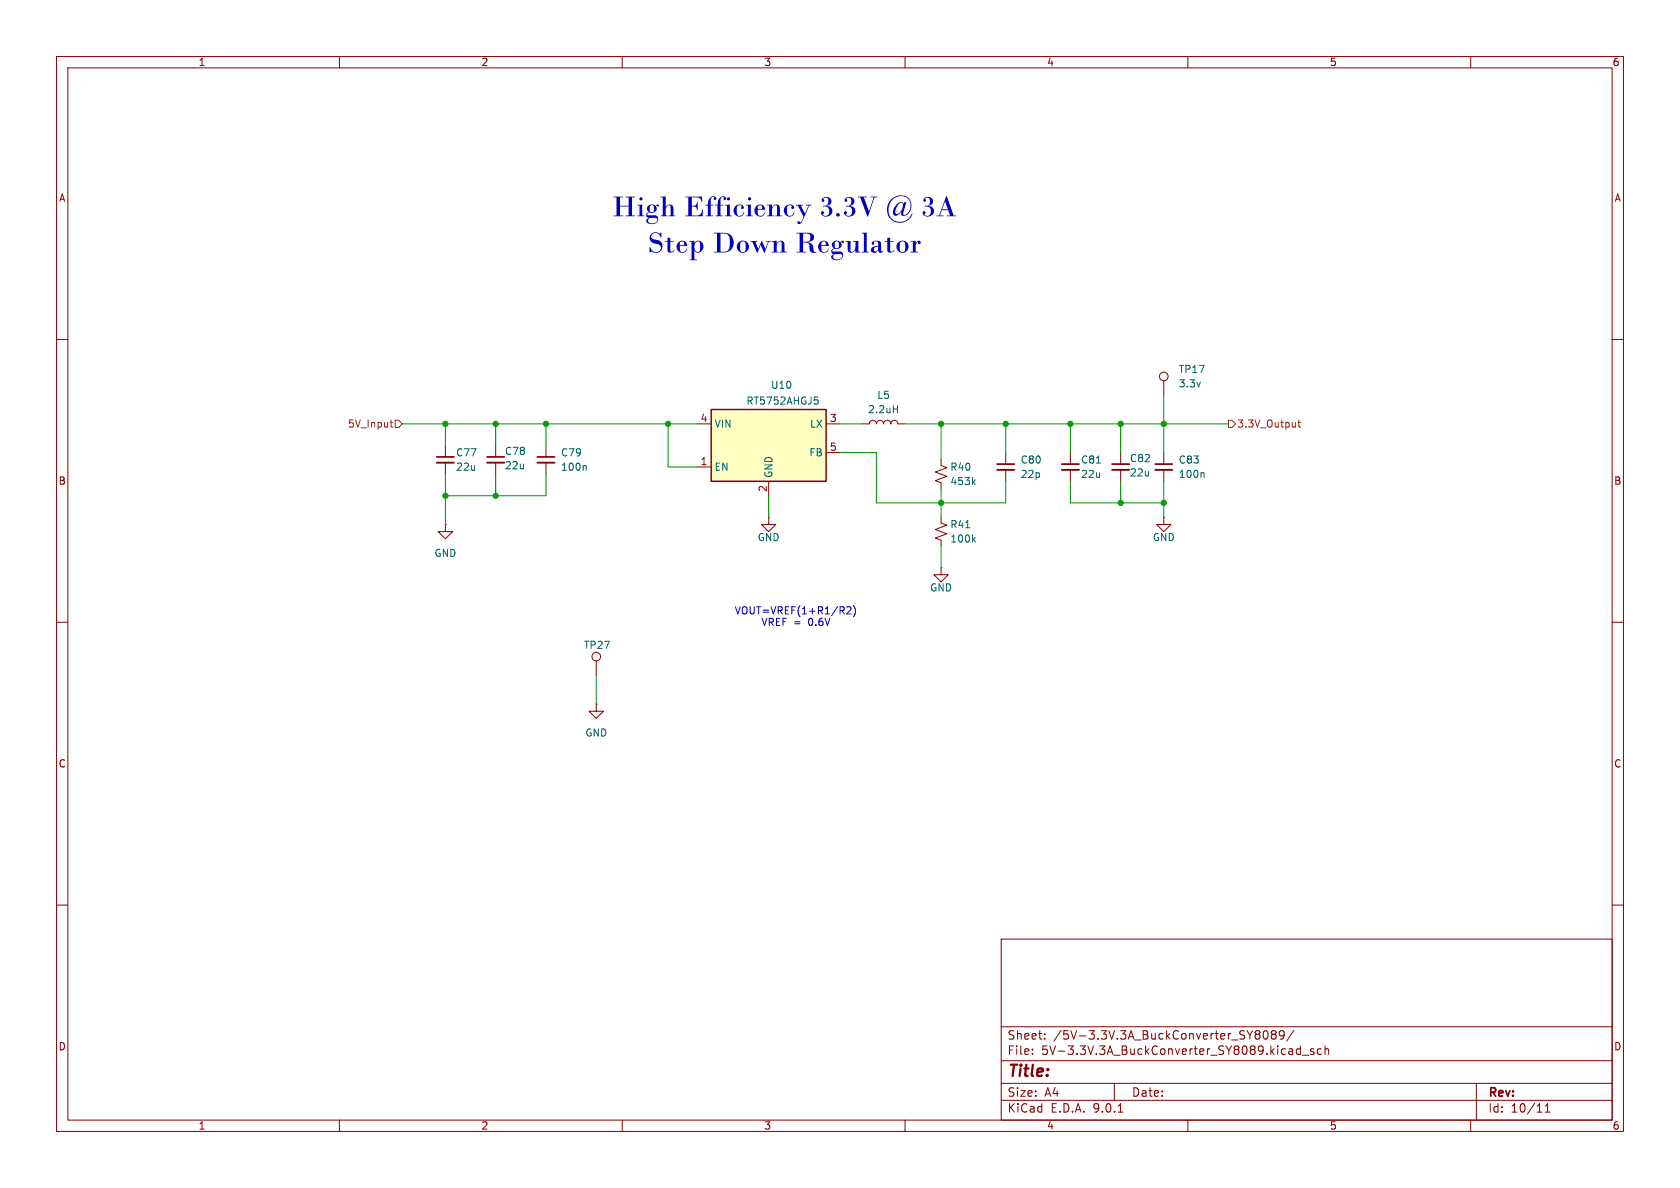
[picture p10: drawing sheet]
<svg xmlns="http://www.w3.org/2000/svg" width="297mm" height="210mm" viewBox="0 0 297 210" stroke-linecap="round" stroke-linejoin="round" font-family="sans-serif">
<g fill="none" stroke="#840000" stroke-width=".18">
<path d="M10 10h277v190h-277zM12 12h273v186h-273zM60 10v2M110 10v2M160 10v2M210 10v2M260 10v2M10 60h2M285 60h2M10 110h2M285 110h2M10 160h2"/>
<path d="M177 166h108v32h-108zM285 160h2M60 198v2M110 198v2M160 198v2M177 194.5h108M177 191.5h108M177 187.5h108M177 181.5h108M182.5 186.3v.1M182.5 185.5v.1M184.7 183.6v.1"/>
<path d="M184.7 182.8v.1M197 191.5v3M197.7 196.6h.8M210 198v2M222.2 182.2l.4 .1 .1 .2-.2 .3M222.2 182.8h.3M222.5 182.8l.2 .2v.4l-.1 .2-.4 .1M223.5 182.3l.2-.1a.81 .81 0 0 1 .6 .6 .81 .81 0 0 1-.3 .8l-.2 .1a.81 .81 0 0 1-.3-1.4zM225 182.8l-.3-.2 .3-.4 .5 .1 .1 .2-.3 .3M225 182.8h.3M225 182.8l-.3 .3v.3l.3 .3 .5-.1 .1-.2-.1-.4-.2-.2M227 182.8l-.3 .3h-.2l-.3-.3 .1-.5 .4-.1 .3 .1a.99 .99 0 0 1-.4 1.4h-.3"/>
<path d="M228.7 182.1l-1.2 2M229.9 184.9v1.5M229.9 185.5l-.4-.1-.3 .3v.4l.1 .2h.6M230.2 186.5h1.2M232.2 185.5l-.3-.1-.2 .2v.2l.5 .2v.3h-.5M233.6 185.5l-.4-.1-.3 .3v.4l.1 .2h.6M234.2 185.5l.3-.1 .3 .1 .1 .9M234.2 184.9v1.5M260 198v2M261 191.5v6.5M273.2 196.6h.8M273.2 195.5l.4-.4v1.5"/>
</g>
<path d="M125.7 72.4h20.3v12.7h-20.3z" fill="#ffffc2"/>
<path d="M125.7 72.4h20.3v12.7h-20.3z" fill="none" stroke="#840000" stroke-width=".25"/>
<g fill="none" stroke="#840000" stroke-width=".18">
<path d="M78.7 78.7v2.1M87.6 78.7v2.1M96.5 78.7v2.1M123.2 74.9h2.5M146 74.9h2.6M152.4 74.9h1.3a.64 .64 0 0 1 .6-.6 .64 .64 0 0 1 .6 .6 .64 .64 0 0 1 .7-.6 .64 .64 0 0 1 .6 .6 .64 .64 0 0 1 .6-.6 .64 .64 0 0 1 .7 .6 .64 .64 0 0 1 .6-.6 .64 .64 0 0 1 .6 .6h1.3M205.7 67.3v2.6M78.7 92.7v1.3h1.3l-1.3 1.3-1.2-1.3h1.2M78.7 92.7h.1M78.7 81.8v2M87.6 81.8v2M96.5 81.8v2"/>
<path d="M123.2 82.6h2.5M135.9 91.4v1.3h1.3l-1.3 1.3-1.3-1.3h1.3M135.9 91.4h.1M135.9 85.1v2.5M146 80h2.6M166.4 91.4v1.1l1 .3-2 .8 2 .8-2 .7 1 .4v1M166.4 81.3v1l1 .4-2 .7 2 .8-2 .8 1 .3v1.1M177.8 80v2M177.8 83.1v2M189.2 80v2M189.2 83.1v2M198.1 80v2"/>
<path d="M198.1 83.1v2M205.7 91.4v1.3h1.3l-1.3 1.3-1.2-1.3h1.2M205.7 91.4h.1M205.7 80v2M205.7 83.1v2M105.4 116.8v2.6M166.4 100.3v1.3h1.2l-1.2 1.3-1.3-1.3h1.3M166.4 100.3h.1M105.4 124.5v1.2h1.3l-1.3 1.3-1.3-1.3h1.3M105.4 124.5h.1"/>
<circle cx="205.7" cy="66.5" r=".76"/>
<circle cx="105.4" cy="116.1" r=".76"/>
</g>
<path d="M144 70.2h.6M144.1 70.7h.3l.3 .2-.2 .5h-.4M157.9 72.3h.8M158.7 71.7v1.3M103.5 82.3l.1 .2v.6M170.7 93.3h.8M172.1 95.3l.3 .5M172.1 85.2l.3 .5M172.4 95l-.5 .5M172.4 84.8l-.5 .5M193.8 81.9h.8M212.7 83.6l.2 .1v.7" fill="none" stroke="#006464" stroke-width=".18"/>
<path d="M77.2 80.8h3.1M86.1 80.8h3.1M95 80.8h3M176.3 82h3M187.7 82h3.1M196.6 82h3M204.2 82h3.1" fill="none" stroke="#840000" stroke-width=".3"/>
<path d="M77.2 81.8h3.1M86.1 81.8h3.1M95 81.8h3M176.3 83.1h3M187.7 83.1h3.1M196.6 83.1h3M204.2 83.1h3.1" fill="none" stroke="#840000" stroke-width=".33"/>
<path d="M69 74.7h.4M69.1 74.2v1.1l.3 .2M69.8 74.3h.7l.6 .6-.6 .7h-.7zM217.2 74.3h.6l.6 .6-.6 .7h-.6zM229.4 74.7h.5M229.6 74.2v1.1l.3 .2" fill="none" stroke="#725600" stroke-width=".18"/>
<g fill="none" stroke="#009600" stroke-width=".18">
<path d="M71.1 74.9h52.1M78.7 74.9v3.8M87.6 74.9v3.8M96.5 74.9v3.8M118.1 74.9v7.7h5.1M148.6 74.9h3.8M160 74.9h57.2M166.4 74.9v6.4M177.8 74.9v5.1M189.2 74.9v5.1M198.1 74.9v5.1M205.7 69.9v10.1"/>
<path d="M78.7 83.8v8.9M87.6 83.8v3.8M96.5 83.8v3.8h-17.8M135.9 87.6v3.8M148.6 80h6.3v8.9h22.9v-3.8M166.4 86.4v5M166.4 96.5v3.8M189.2 85.1v3.8h16.5M198.1 85.1v3.8M205.7 85.1v6.3M105.4 119.4v5.1"/>
</g>
<path d="M148.8 107.9l.4 .6M149.1 107.3l.1 .2-.1 .4M149.7 107.4l.5-.1 .3 .3-.8 .9h.8M150.9 107.1a1.46 1.46 0 0 1 0 1.9" fill="none" stroke="#0000c2" stroke-width=".18"/>
<g fill="#009600" stroke="#009600" stroke-width=".18">
<circle cx="96.5" cy="74.9" r=".46"/>
<circle cx="118.1" cy="74.9" r=".46"/>
<circle cx="87.6" cy="87.6" r=".46"/>
<circle cx="78.7" cy="87.6" r=".46"/>
<circle cx="78.7" cy="74.9" r=".46"/>
<circle cx="87.6" cy="74.9" r=".46"/>
<circle cx="198.1" cy="88.9" r=".46"/>
<circle cx="205.7" cy="88.9" r=".46"/>
<circle cx="198.1" cy="74.9" r=".46"/>
<circle cx="189.2" cy="74.9" r=".46"/>
<circle cx="205.7" cy="74.9" r=".46"/>
<circle cx="177.8" cy="74.9" r=".46"/>
<circle cx="166.4" cy="74.9" r=".46"/>
<circle cx="166.4" cy="88.9" r=".46"/>
</g>
<g font-size="5.3" fill="#0000c2">
<text x="108.2" y="39.9">High Efficiency 3.3V@3A</text>
<text x="114.5" y="46.3">StepDown Regulator</text>
</g>
<text font-size="2.8" fill="#840000" x="178" y="190.9">Title:</text>
<g font-size="2.1" fill="#840000">
<text x="178" y="184">Sheet:</text>
<text x="186.2" y="184">/5V-3.3V.3A_BuckConverter_SY8089/</text>
<text x="178" y="186.7">File:</text>
<text x="184.1" y="186.7">5V-3.3V.3A_BuckConverter_SY8089.kicad_sch</text>
<text x="178" y="196.9">KiCad</text>
<text x="178" y="194.1">Size:</text>
<text x="184.7" y="194.1">A4</text>
<text x="185.7" y="196.9">E.D.A.</text>
<text x="193.3" y="196.9">9.0.1</text>
<text x="200" y="194.1">Date:</text>
<text x="263" y="194.3">Rev:</text>
<text x="263" y="196.9">Id:</text>
<text x="267.1" y="196.9">10/11</text>
</g>
<g font-size="1.8" fill="#840000">
<text x="35" y="11.9">1</text>
<text x="85" y="11.9">2</text>
<text x="135" y="11.9">3</text>
<text x="185" y="11.9">4</text>
<text x="235" y="11.9">5</text>
<text x="285" y="11.9">6</text>
<text x="10.3" y="35.9">A</text>
<text x="285.3" y="35.9">A</text>
<text x="10.3" y="85.9">B</text>
<text x="285.3" y="85.9">B</text>
<text x="10.3" y="135.9">C</text>
<text x="285.3" y="135.9">C</text>
<text x="10.3" y="185.9">D</text>
<text x="285.3" y="185.9">D</text>
<text x="35" y="199.9">1</text>
<text x="85" y="199.9">2</text>
<text x="135" y="199.9">3</text>
<text x="185" y="199.9">4</text>
<text x="235" y="199.9">5</text>
<text x="285" y="199.9">6</text>
</g>
<g font-size="1.8" fill="#006464">
<text x="131.9" y="71.7">RT5752AHGJ5</text>
<text x="136.2" y="68.9">U10</text>
<text x="155" y="70.7">L5</text>
<text x="208.3" y="66.1">TP17</text>
<text x="208.3" y="68.7">3.3v</text>
<text x="126.2" y="75.8">VIN</text>
<text x="143.1" y="75.8">LX</text>
<text x="153.4" y="73.3">2.2uH</text>
<text x="80.5" y="80.9">C77</text>
<text x="80.5" y="83.4">22u</text>
<text x="89.2" y="80.6">C78</text>
<text x="89.2" y="83.2">22u</text>
<text x="99.1" y="83.4">100n</text>
<text x="99.1" y="80.9">C79</text>
<text x="126.2" y="83.4">EN</text>
<text x="143" y="80.9">FB</text>
<text x="167.9" y="83.4">R40</text>
<text x="180.3" y="82.1">C80</text>
<text x="191" y="82.1">C81</text>
<text x="199.7" y="81.9">C82</text>
<text x="208.3" y="82.1">C83</text>
<text x="136.8" y="84.6" transform="rotate(-90 136.8 84.6)">GND</text>
<text x="167.9" y="86">453k</text>
<text x="180.3" y="84.7">22p</text>
<text x="191" y="84.7">22u</text>
<text x="199.7" y="84.4">22u</text>
<text x="208.3" y="84.7">100n</text>
<text x="133.9" y="95.9">GND</text>
<text x="167.9" y="93.6">R41</text>
<text x="203.7" y="95.9">GND</text>
<text x="76.7" y="98.7">GND</text>
<text x="167.9" y="96.1">100k</text>
<text x="164.3" y="104.7">GND</text>
<text x="103.1" y="114.9">TP27</text>
<text x="103.4" y="130.4">GND</text>
</g>
<g font-size="1.8" fill="#725600">
<text x="61.4" y="75.8">5V_Input</text>
<text x="218.6" y="75.8">3.3V_Output</text>
</g>
<g font-size="1.8" fill="#a90000">
<text x="123.8" y="74.7">4</text>
<text x="146.6" y="74.7">3</text>
<text x="123.8" y="82.3">1</text>
<text x="146.6" y="79.8">5</text>
<text x="135.6" y="87.1" transform="rotate(-90 135.6 87.1)">2</text>
</g>
<g font-size="1.8" fill="#0000c2">
<text x="129.8" y="108.8">VOUT=VREF(1+R1/R2)</text>
<text x="134.5" y="110.9">VREF =</text>
<text x="143" y="110.9">0.6V</text>
</g>
</svg>
